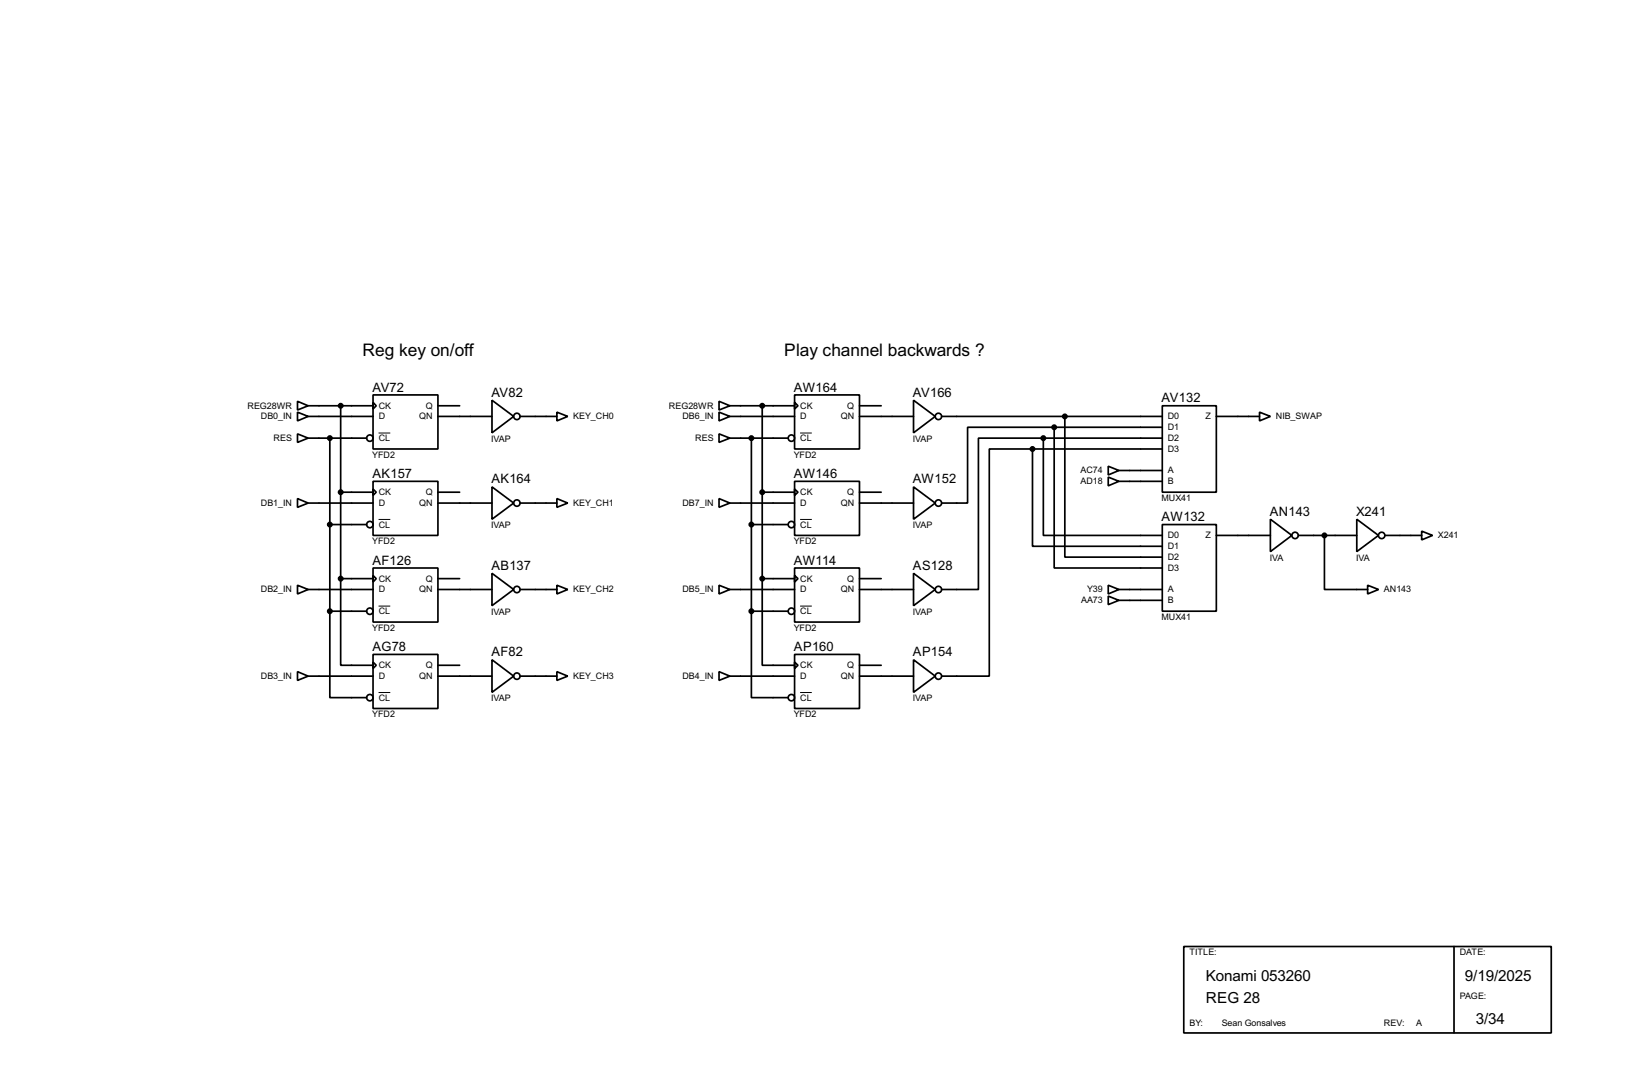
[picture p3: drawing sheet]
<svg xmlns="http://www.w3.org/2000/svg" width="383mm" height="256mm" viewBox="0 0 383 256" stroke-linecap="round" stroke-linejoin="round" font-family="sans-serif">
<g fill="none" stroke="#000" stroke-width=".4">
<path d="M69.9 96.8l2.5 1-2.5 1.1zM69.9 94.3l2.5 1-2.5 1zM72.4 97.8h15.3M72.4 95.3h15.3M80.1 95.3v40.6M87.7 92.8h15.2v12.7h-15.2zM87.7 94.5l.7 .8-.7 .8zM102.9 97.8h12.7M102.9 95.3h5.1M115.6 94l5.1 3.8-5.1 3.9zM122.2 97.8h8.7M130.9 96.8l2.5 1-2.5 1.1z"/>
<path d="M169 96.8l2.5 1-2.5 1.1zM169 94.3l2.5 1-2.5 1zM171.5 97.8h15.2M171.5 95.3h15.2M179.1 95.3v40.6M186.7 92.8h15.3v12.7h-15.3zM186.7 94.5l.8 .8-.8 .8zM202 97.8h12.7M202 95.3h5.1M214.7 94l5.1 3.8-5.1 3.9zM221.3 97.8h51.8M250.2 97.8v33.1h22.9"/>
<path d="M273.1 95.3h12.7v20.3h-12.7zM285.8 97.8h10.2M296 96.8l2.5 1-2.5 1.1zM69.9 117.1l2.5 1.1-2.5 1zM69.9 101.9l2.5 1-2.5 1zM72.4 118.2h15.3M72.4 102.9h13.8M77.5 102.9v40.7M80.1 115.6h7.6M87.7 113.1h15.2v12.7h-15.2zM87.7 114.9l.7 .7-.7 .8zM102.9 118.2h12.7"/>
<path d="M102.9 115.6h5.1M115.6 114.4l5.1 3.8-5.1 3.8zM122.2 118.2h8.7M130.9 117.1l2.5 1.1-2.5 1zM169 117.1l2.5 1.1-2.5 1zM169 101.9l2.5 1-2.5 1zM171.5 118.2h15.2M171.5 102.9h13.7M176.6 102.9v40.7M179.1 115.6h7.6M186.7 113.1h15.3v12.7h-15.3zM186.7 114.9l.8 .7-.8 .8z"/>
<path d="M202 118.2h12.7M202 115.6h5.1M214.7 114.4l5.1 3.8-5.1 3.8zM242.6 105.5v22.8h30.5M242.6 105.5h-10.1v53.3h-11.2M242.6 105.5h30.5M245.2 102.9v22.9h27.9M245.2 102.9h-15.3v35.6h-8.6M245.2 102.9h27.9M247.7 100.4v33h25.4M247.7 100.4h-20.3v17.8h-6.1M247.7 100.4h25.4"/>
<path d="M260.4 109.5l2.5 1-2.5 1.1zM260.4 112.1l2.5 1-2.5 1zM262.9 110.5h10.2M262.9 113.1h10.2M69.9 137.5l2.5 1-2.5 1zM72.4 138.5h15.3M77.5 123.2h8.7M80.1 135.9v20.4h7.6M80.1 135.9h7.6M87.7 133.4h15.2v12.7h-15.2zM87.7 135.2l.7 .7-.7 .8zM102.9 138.5h12.7"/>
<path d="M102.9 135.9h5.1M115.6 134.7l5.1 3.8-5.1 3.8zM122.2 138.5h8.7M130.9 137.5l2.5 1-2.5 1zM169 137.5l2.5 1-2.5 1zM171.5 138.5h15.2M176.6 123.2h8.6M179.1 135.9v20.4h7.6M179.1 135.9h7.6M186.7 133.4h15.3v12.7h-15.3zM186.7 135.2l.8 .7-.8 .8zM202 138.5h12.7"/>
<path d="M202 135.9h5.1M214.7 134.7l5.1 3.8-5.1 3.8zM260.4 137.5l2.5 1-2.5 1zM262.9 138.5h10.2M273.1 123.2h12.7v20.4h-12.7zM285.8 125.8h12.7M298.5 122l5.1 3.8-5.1 3.8zM305.1 125.8h13.7M311.2 125.8v12.7h10.2M318.8 122l5.1 3.8-5.1 3.8zM321.4 137.5l2.5 1-2.5 1zM325.4 125.8h8.7"/>
<path d="M334.1 124.8l2.5 1-2.5 1zM69.9 157.8l2.5 1-2.5 1zM72.4 158.8h15.3M77.5 143.6v20.3h8.7M77.5 143.6h8.7M87.7 153.7h15.2v12.7h-15.2zM87.7 155.5l.7 .8-.7 .7zM102.9 158.8h12.7M102.9 156.3h5.1M115.6 155l5.1 3.8-5.1 3.8zM122.2 158.8h8.7M130.9 157.8l2.5 1-2.5 1z"/>
<path d="M169 157.8l2.5 1-2.5 1zM171.5 158.8h15.2M176.6 143.6v20.3h8.6M176.6 143.6h8.6M186.7 153.7h15.3v12.7h-15.3zM186.7 155.5l.8 .8-.8 .7zM202 158.8h12.7M202 156.3h5.1M214.7 155l5.1 3.8-5.1 3.8zM260.4 140l2.5 1-2.5 1zM262.9 141h10.2M278.2 222.3h86.3v20.3h-86.3z"/>
<path d="M341.7 222.3v20.3"/>
<circle cx="121.4" cy="97.8" r=".75"/>
<circle cx="220.5" cy="97.8" r=".75"/>
<circle cx="86.9" cy="102.9" r=".75"/>
<circle cx="121.4" cy="118.2" r=".75"/>
<circle cx="185.9" cy="102.9" r=".75"/>
<circle cx="220.5" cy="118.2" r=".75"/>
<circle cx="86.9" cy="123.2" r=".75"/>
<circle cx="121.4" cy="138.5" r=".75"/>
<circle cx="185.9" cy="123.2" r=".75"/>
<circle cx="220.5" cy="138.5" r=".75"/>
<circle cx="304.3" cy="125.8" r=".75"/>
<circle cx="324.6" cy="125.8" r=".75"/>
<circle cx="86.9" cy="143.6" r=".75"/>
<circle cx="121.4" cy="158.8" r=".75"/>
<circle cx="185.9" cy="143.6" r=".75"/>
<circle cx="220.5" cy="158.8" r=".75"/>
<circle cx="86.9" cy="163.9" r=".75"/>
<circle cx="185.9" cy="163.9" r=".75"/>
</g>
<path d="M89 101.7h2.7M188 101.7h2.8M89 122h2.7M188 122h2.8M89 142.4h2.7M188 142.4h2.8M89 162.7h2.7M188 162.7h2.8" fill="none" stroke="#000" stroke-width=".23"/>
<g fill="#000" stroke="#000" stroke-width=".4">
<circle cx="80" cy="95.3" r=".5"/>
<circle cx="179.1" cy="95.3" r=".5"/>
<circle cx="250.2" cy="97.8" r=".5"/>
<circle cx="77.5" cy="102.9" r=".5"/>
<circle cx="80" cy="115.6" r=".5"/>
<circle cx="176.5" cy="102.9" r=".5"/>
<circle cx="179.1" cy="115.6" r=".5"/>
<circle cx="242.6" cy="105.5" r=".5"/>
<circle cx="245.1" cy="102.9" r=".5"/>
<circle cx="247.7" cy="100.4" r=".5"/>
<circle cx="77.5" cy="123.2" r=".5"/>
<circle cx="80" cy="135.9" r=".5"/>
<circle cx="176.5" cy="123.2" r=".5"/>
<circle cx="179.1" cy="135.9" r=".5"/>
<circle cx="311.2" cy="125.8" r=".5"/>
<circle cx="77.5" cy="143.6" r=".5"/>
<circle cx="176.5" cy="143.6" r=".5"/>
</g>
<g font-size="4.6">
<text x="85.2" y="83.7">Reg key on/off</text>
<text x="184.3" y="83.7">Play channel backwards ?</text>
</g>
<g font-size="4">
<text x="283.3" y="230.4">Konami 053260</text>
<text x="344.2" y="230.4">9/19/2025</text>
<text x="283.3" y="235.5">REG 28</text>
<text x="346.8" y="240.6">3/34</text>
</g>
<g font-size="3.4">
<text x="87.5" y="92">AV72</text>
<text x="115.5" y="93.2">AV82</text>
<text x="186.6" y="92">AW164</text>
<text x="214.5" y="93.2">AV166</text>
<text x="273" y="94.5">AV132</text>
<text x="87.5" y="112.3">AK157</text>
<text x="115.5" y="113.6">AK164</text>
<text x="186.6" y="112.3">AW146</text>
<text x="214.5" y="113.6">AW152</text>
<text x="273" y="122.4">AW132</text>
<text x="298.4" y="121.2">AN143</text>
<text x="318.7" y="121.2">X241</text>
<text x="87.5" y="132.6">AF126</text>
<text x="115.5" y="133.9">AB137</text>
<text x="186.6" y="132.6">AW114</text>
<text x="214.5" y="133.9">AS128</text>
<text x="87.5" y="152.9">AG78</text>
<text x="115.5" y="154.2">AF82</text>
<text x="186.6" y="152.9">AP160</text>
<text x="214.5" y="154.2">AP154</text>
</g>
<g font-size="2.4">
<text x="58.1" y="96">REG28WR</text>
<text x="61.3" y="98.5">DB0_IN</text>
<text x="89" y="98.5">D</text>
<text x="89" y="96">CK</text>
<text x="98.5" y="98.5">QN</text>
<text x="100" y="96">Q</text>
<text x="134.7" y="98.5">KEY_CH0</text>
<text x="157.2" y="96">REG28WR</text>
<text x="160.3" y="98.5">DB6_IN</text>
<text x="188" y="98.5">D</text>
<text x="188" y="96">CK</text>
<text x="197.5" y="98.5">QN</text>
<text x="199.1" y="96">Q</text>
<text x="274.4" y="98.5">D0</text>
<text x="274.4" y="101.1">D1</text>
<text x="283.2" y="98.5">Z</text>
<text x="299.8" y="98.5">NIB_SWAP</text>
<text x="64.3" y="103.6">RES</text>
<text x="87.5" y="107.6">YFD2</text>
<text x="89" y="103.6">CL</text>
<text x="115.4" y="103.8">IVAP</text>
<text x="163.3" y="103.6">RES</text>
<text x="186.5" y="107.6">YFD2</text>
<text x="188" y="103.6">CL</text>
<text x="214.5" y="103.8">IVAP</text>
<text x="274.4" y="103.6">D2</text>
<text x="274.4" y="106.2">D3</text>
<text x="253.9" y="111.2">AC74</text>
<text x="253.9" y="113.8">AD18</text>
<text x="274.4" y="111.2">A</text>
<text x="274.4" y="113.8">B</text>
<text x="61.3" y="118.9">DB1_IN</text>
<text x="89" y="118.9">D</text>
<text x="89" y="116.3">CK</text>
<text x="98.5" y="118.9">QN</text>
<text x="100" y="116.3">Q</text>
<text x="134.7" y="118.9">KEY_CH1</text>
<text x="160.3" y="118.9">DB7_IN</text>
<text x="188" y="118.9">D</text>
<text x="188" y="116.3">CK</text>
<text x="197.5" y="118.9">QN</text>
<text x="199.1" y="116.3">Q</text>
<text x="272.9" y="117.7">MUX41</text>
<text x="89" y="123.9">CL</text>
<text x="115.4" y="124.1">IVAP</text>
<text x="188" y="123.9">CL</text>
<text x="214.5" y="124.1">IVAP</text>
<text x="87.5" y="127.9">YFD2</text>
<text x="186.5" y="127.9">YFD2</text>
<text x="274.4" y="126.5">D0</text>
<text x="274.4" y="129">D1</text>
<text x="274.4" y="131.6">D2</text>
<text x="283.2" y="126.5">Z</text>
<text x="298.3" y="131.7">IVA</text>
<text x="318.6" y="131.7">IVA</text>
<text x="337.9" y="126.5">X241</text>
<text x="89" y="136.6">CK</text>
<text x="100" y="136.6">Q</text>
<text x="188" y="136.6">CK</text>
<text x="199.1" y="136.6">Q</text>
<text x="274.4" y="134.1">D3</text>
<text x="61.3" y="139.2">DB2_IN</text>
<text x="89" y="139.2">D</text>
<text x="98.5" y="139.2">QN</text>
<text x="134.7" y="139.2">KEY_CH2</text>
<text x="160.3" y="139.2">DB5_IN</text>
<text x="188" y="139.2">D</text>
<text x="197.5" y="139.2">QN</text>
<text x="254" y="141.7">AA73</text>
<text x="255.5" y="139.2">Y39</text>
<text x="274.4" y="139.2">A</text>
<text x="274.4" y="141.7">B</text>
<text x="325.2" y="139.2">AN143</text>
<text x="87.5" y="148.2">YFD2</text>
<text x="89" y="144.3">CL</text>
<text x="115.4" y="144.4">IVAP</text>
<text x="186.5" y="148.2">YFD2</text>
<text x="188" y="144.3">CL</text>
<text x="214.5" y="144.4">IVAP</text>
<text x="272.9" y="145.7">MUX41</text>
<text x="61.3" y="159.5">DB3_IN</text>
<text x="89" y="159.5">D</text>
<text x="89" y="157">CK</text>
<text x="98.5" y="159.5">QN</text>
<text x="100" y="157">Q</text>
<text x="134.7" y="159.5">KEY_CH3</text>
<text x="160.3" y="159.5">DB4_IN</text>
<text x="188" y="159.5">D</text>
<text x="188" y="157">CK</text>
<text x="197.5" y="159.5">QN</text>
<text x="199.1" y="157">Q</text>
<text x="89" y="164.6">CL</text>
<text x="115.4" y="164.7">IVAP</text>
<text x="188" y="164.6">CL</text>
<text x="214.5" y="164.7">IVAP</text>
<text x="87.5" y="168.5">YFD2</text>
<text x="186.5" y="168.5">YFD2</text>
<text x="279.5" y="224.4">TITLE:</text>
<text x="343" y="224.4">DATE:</text>
<text x="343" y="234.6">PAGE:</text>
<text x="279.5" y="241">BY:</text>
<text x="287.1" y="241">Sean Gonsalves</text>
<text x="325.2" y="241">REV:</text>
<text x="332.8" y="241">A</text>
</g>
</svg>
